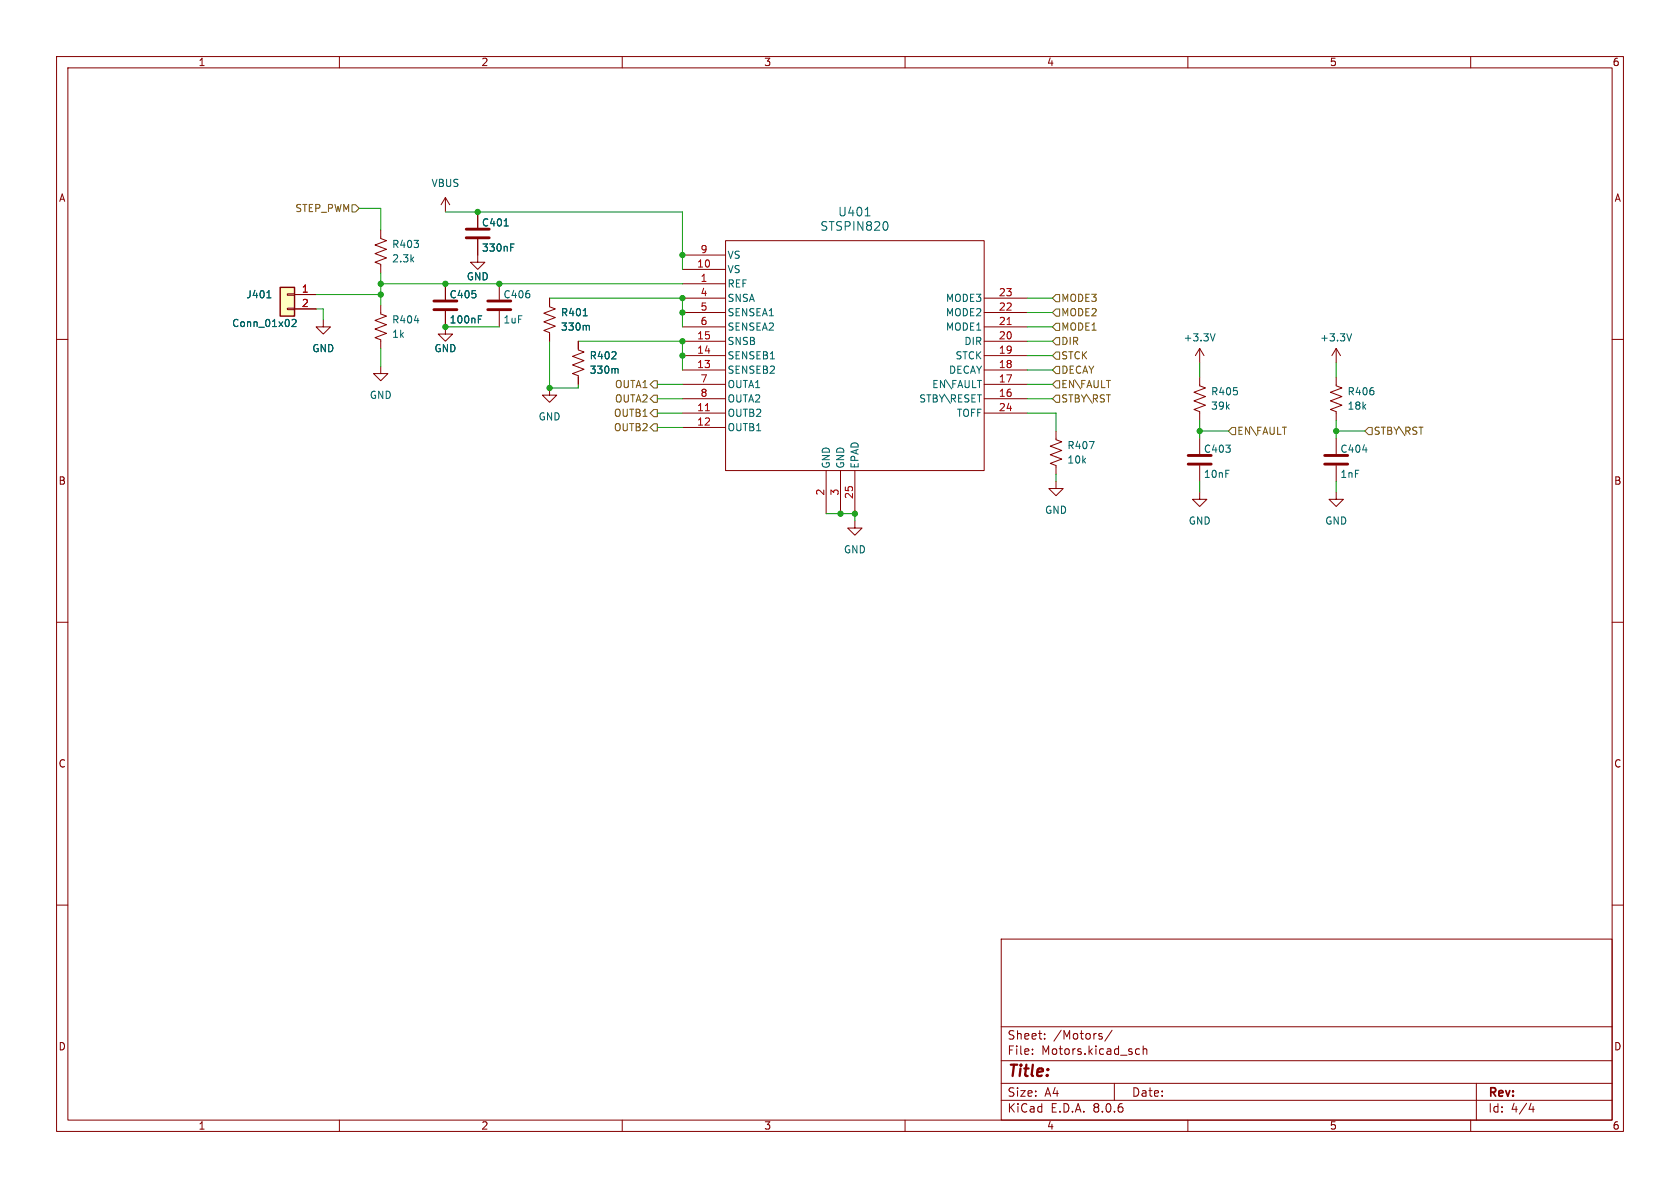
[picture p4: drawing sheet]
(kicad_sch
 (version 20231120)
 (generator "eeschema")
 (generator_version "8.0")
 (paper "A4")
 (lib_symbols
  (symbol "Connector_Generic:Conn_01x02"
   (pin_names
    (offset 1.016) hide) (exclude_from_sim no) (in_bom yes) (on_board yes)
   (property "Reference" "J" (at 0 2.54 0) (effects (font (size 1.27 1.27))))
   (property "Value" "Conn_01x02" (at 0 -5.08 0) (effects (font (size 1.27 1.27))))
   (property "Footprint" "" (at 0 0 0) (effects (font (size 1.27 1.27)) (hide yes)))
   (property "Datasheet" "~" (at 0 0 0) (effects (font (size 1.27 1.27)) (hide yes)))
   (property "Description" "Generic connector, single row, 01x02, script generated (kicad-library-utils/schlib/autogen/connector/)" (at 0 0 0) (effects (font (size 1.27 1.27)) (hide yes)))
   (symbol "Conn_01x02_1_1"
    (rectangle (start -1.27 -2.413) (end 0 -2.667) (stroke (width 0.1524) (type default)) (fill (type none)))
    (rectangle (start -1.27 0.127) (end 0 -0.127) (stroke (width 0.1524) (type default)) (fill (type none)))
    (rectangle (start -1.27 1.27) (end 1.27 -3.81) (stroke (width 0.254) (type default)) (fill (type background)))
    (pin passive line (at -5.08 0 0) (length 3.81) (name "Pin_1" (effects (font (size 1.27 1.27)))) (number "1" (effects (font (size 1.27 1.27)))))
    (pin passive line (at -5.08 -2.54 0) (length 3.81) (name "Pin_2" (effects (font (size 1.27 1.27)))) (number "2" (effects (font (size 1.27 1.27)))))))
  (symbol "Device:C"
   (pin_numbers hide)
   (pin_names
    (offset 0.254)) (exclude_from_sim no) (in_bom yes) (on_board yes)
   (property "Reference" "C" (at 0.635 2.54 0) (effects (font (size 1.27 1.27)) (justify left)))
   (property "Value" "C" (at 0.635 -2.54 0) (effects (font (size 1.27 1.27)) (justify left)))
   (property "Footprint" "" (at 0.9652 -3.81 0) (effects (font (size 1.27 1.27)) (hide yes)))
   (property "Datasheet" "~" (at 0 0 0) (effects (font (size 1.27 1.27)) (hide yes)))
   (property "Description" "Unpolarized capacitor" (at 0 0 0) (effects (font (size 1.27 1.27)) (hide yes)))
   (symbol "C_0_1"
    (polyline (pts (xy -2.032 -0.762) (xy 2.032 -0.762)) (stroke (width 0.508) (type default)) (fill (type none)))
    (polyline (pts (xy -2.032 0.762) (xy 2.032 0.762)) (stroke (width 0.508) (type default)) (fill (type none))))
   (symbol "C_1_1"
    (pin passive line (at 0 3.81 270) (length 2.794) (name "~" (effects (font (size 1.27 1.27)))) (number "1" (effects (font (size 1.27 1.27)))))
    (pin passive line (at 0 -3.81 90) (length 2.794) (name "~" (effects (font (size 1.27 1.27)))) (number "2" (effects (font (size 1.27 1.27)))))))
  (symbol "Device:R_US"
   (pin_numbers hide)
   (pin_names
    (offset 0)) (exclude_from_sim no) (in_bom yes) (on_board yes)
   (property "Reference" "R" (at 2.54 0 90) (effects (font (size 1.27 1.27))))
   (property "Value" "R_US" (at -2.54 0 90) (effects (font (size 1.27 1.27))))
   (property "Footprint" "" (at 1.016 -0.254 90) (effects (font (size 1.27 1.27)) (hide yes)))
   (property "Datasheet" "~" (at 0 0 0) (effects (font (size 1.27 1.27)) (hide yes)))
   (property "Description" "Resistor, US symbol" (at 0 0 0) (effects (font (size 1.27 1.27)) (hide yes)))
   (symbol "R_US_0_1"
    (polyline (pts (xy 0 -2.286) (xy 0 -2.54)) (stroke (width 0) (type default)) (fill (type none)))
    (polyline (pts (xy 0 2.286) (xy 0 2.54)) (stroke (width 0) (type default)) (fill (type none)))
    (polyline (pts (xy 0 -0.762) (xy 1.016 -1.143) (xy 0 -1.524) (xy -1.016 -1.905) (xy 0 -2.286)) (stroke (width 0) (type default)) (fill (type none)))
    (polyline (pts (xy 0 0.762) (xy 1.016 0.381) (xy 0 0) (xy -1.016 -0.381) (xy 0 -0.762)) (stroke (width 0) (type default)) (fill (type none)))
    (polyline (pts (xy 0 2.286) (xy 1.016 1.905) (xy 0 1.524) (xy -1.016 1.143) (xy 0 0.762)) (stroke (width 0) (type default)) (fill (type none))))
   (symbol "R_US_1_1"
    (pin passive line (at 0 3.81 270) (length 1.27) (name "~" (effects (font (size 1.27 1.27)))) (number "1" (effects (font (size 1.27 1.27)))))
    (pin passive line (at 0 -3.81 90) (length 1.27) (name "~" (effects (font (size 1.27 1.27)))) (number "2" (effects (font (size 1.27 1.27)))))))
  (symbol "MotorLib:STSPIN820"
   (pin_names
    (offset 0.254)) (exclude_from_sim no) (in_bom yes) (on_board yes)
   (property "Reference" "U401" (at 30.48 10.16 0) (effects (font (size 1.524 1.524))))
   (property "Value" "STSPIN820" (at 30.48 7.62 0) (effects (font (size 1.524 1.524))))
   (property "Footprint" "MotorLib:QFN_SPIN820_STM" (at 0 6.35 0) (effects (font (size 1.27 1.27)
    (italic yes)) (hide yes)))
   (property "Datasheet" "STSPIN820" (at 6.35 7.62 0) (effects (font (size 1.27 1.27)
    (italic yes)) (hide yes)))
   (property "Description" "" (at 0 0 0) (effects (font (size 1.27 1.27)) (hide yes)))
   (symbol "STSPIN820_0_1"
    (pin unspecified line (at 0 -2.54 0) (length 7.62) (name "REF" (effects (font (size 1.27 1.27)))) (number "1" (effects (font (size 1.27 1.27)))))
    (pin unspecified line (at 0 0 0) (length 7.62) (name "VS" (effects (font (size 1.27 1.27)))) (number "10" (effects (font (size 1.27 1.27)))))
    (pin output line (at 0 -25.4 0) (length 7.62) (name "OUTB2" (effects (font (size 1.27 1.27)))) (number "11" (effects (font (size 1.27 1.27)))))
    (pin output line (at 0 -27.94 0) (length 7.62) (name "OUTB1" (effects (font (size 1.27 1.27)))) (number "12" (effects (font (size 1.27 1.27)))))
    (pin bidirectional line (at 0 -17.78 0) (length 7.62) (name "SENSEB2" (effects (font (size 1.27 1.27)))) (number "13" (effects (font (size 1.27 1.27)))))
    (pin bidirectional line (at 0 -15.24 0) (length 7.62) (name "SENSEB1" (effects (font (size 1.27 1.27)))) (number "14" (effects (font (size 1.27 1.27)))))
    (pin unspecified line (at 0 -12.7 0) (length 7.62) (name "SNSB" (effects (font (size 1.27 1.27)))) (number "15" (effects (font (size 1.27 1.27)))))
    (pin unspecified line (at 60.96 -22.86 180) (length 7.62) (name "STBY\\RESET" (effects (font (size 1.27 1.27)))) (number "16" (effects (font (size 1.27 1.27)))))
    (pin unspecified line (at 60.96 -20.32 180) (length 7.62) (name "EN\\FAULT" (effects (font (size 1.27 1.27)))) (number "17" (effects (font (size 1.27 1.27)))))
    (pin unspecified line (at 60.96 -17.78 180) (length 7.62) (name "DECAY" (effects (font (size 1.27 1.27)))) (number "18" (effects (font (size 1.27 1.27)))))
    (pin unspecified line (at 60.96 -15.24 180) (length 7.62) (name "STCK" (effects (font (size 1.27 1.27)))) (number "19" (effects (font (size 1.27 1.27)))))
    (pin unspecified line (at 60.96 -12.7 180) (length 7.62) (name "DIR" (effects (font (size 1.27 1.27)))) (number "20" (effects (font (size 1.27 1.27)))))
    (pin bidirectional line (at 60.96 -10.16 180) (length 7.62) (name "MODE1" (effects (font (size 1.27 1.27)))) (number "21" (effects (font (size 1.27 1.27)))))
    (pin bidirectional line (at 60.96 -7.62 180) (length 7.62) (name "MODE2" (effects (font (size 1.27 1.27)))) (number "22" (effects (font (size 1.27 1.27)))))
    (pin bidirectional line (at 60.96 -5.08 180) (length 7.62) (name "MODE3" (effects (font (size 1.27 1.27)))) (number "23" (effects (font (size 1.27 1.27)))))
    (pin unspecified line (at 30.48 -43.18 90) (length 7.62) (name "EPAD" (effects (font (size 1.27 1.27)))) (number "25" (effects (font (size 1.27 1.27)))))
    (pin power_out line (at 27.94 -43.18 90) (length 7.62) (name "GND" (effects (font (size 1.27 1.27)))) (number "3" (effects (font (size 1.27 1.27)))))
    (pin unspecified line (at 0 -5.08 0) (length 7.62) (name "SNSA" (effects (font (size 1.27 1.27)))) (number "4" (effects (font (size 1.27 1.27)))))
    (pin bidirectional line (at 0 -7.62 0) (length 7.62) (name "SENSEA1" (effects (font (size 1.27 1.27)))) (number "5" (effects (font (size 1.27 1.27)))))
    (pin bidirectional line (at 0 -10.16 0) (length 7.62) (name "SENSEA2" (effects (font (size 1.27 1.27)))) (number "6" (effects (font (size 1.27 1.27)))))
    (pin output line (at 0 -20.32 0) (length 7.62) (name "OUTA1" (effects (font (size 1.27 1.27)))) (number "7" (effects (font (size 1.27 1.27)))))
    (pin output line (at 0 -22.86 0) (length 7.62) (name "OUTA2" (effects (font (size 1.27 1.27)))) (number "8" (effects (font (size 1.27 1.27)))))
    (pin unspecified line (at 0 2.54 0) (length 7.62) (name "VS" (effects (font (size 1.27 1.27)))) (number "9" (effects (font (size 1.27 1.27))))))
   (symbol "STSPIN820_1_1"
    (rectangle (start 7.62 5.08) (end 53.34 -35.56) (stroke (width 0) (type default)) (fill (type none)))
    (pin power_out line (at 25.4 -43.18 90) (length 7.62) (name "GND" (effects (font (size 1.27 1.27)))) (number "2" (effects (font (size 1.27 1.27)))))
    (pin unspecified line (at 60.96 -25.4 180) (length 7.62) (name "TOFF" (effects (font (size 1.27 1.27)))) (number "24" (effects (font (size 1.27 1.27)))))))
  (symbol "power:+3.3V"
   (power)
   (pin_names
    (offset 0)) (exclude_from_sim no) (in_bom yes) (on_board yes)
   (property "Reference" "#PWR" (at 0 -3.81 0) (effects (font (size 1.27 1.27)) (hide yes)))
   (property "Value" "+3.3V" (at 0 3.556 0) (effects (font (size 1.27 1.27))))
   (property "Footprint" "" (at 0 0 0) (effects (font (size 1.27 1.27)) (hide yes)))
   (property "Datasheet" "" (at 0 0 0) (effects (font (size 1.27 1.27)) (hide yes)))
   (property "Description" "Power symbol creates a global label with name \"+3.3V\"" (at 0 0 0) (effects (font (size 1.27 1.27)) (hide yes)))
   (symbol "+3.3V_0_1"
    (polyline (pts (xy -0.762 1.27) (xy 0 2.54)) (stroke (width 0) (type default)) (fill (type none)))
    (polyline (pts (xy 0 0) (xy 0 2.54)) (stroke (width 0) (type default)) (fill (type none)))
    (polyline (pts (xy 0 2.54) (xy 0.762 1.27)) (stroke (width 0) (type default)) (fill (type none))))
   (symbol "+3.3V_1_1"
    (pin power_in line (at 0 0 90) (length 0) hide (name "+3.3V" (effects (font (size 1.27 1.27)))) (number "1" (effects (font (size 1.27 1.27)))))))
  (symbol "power:GND"
   (power)
   (pin_names
    (offset 0)) (exclude_from_sim no) (in_bom yes) (on_board yes)
   (property "Reference" "#PWR" (at 0 -6.35 0) (effects (font (size 1.27 1.27)) (hide yes)))
   (property "Value" "GND" (at 0 -3.81 0) (effects (font (size 1.27 1.27))))
   (property "Footprint" "" (at 0 0 0) (effects (font (size 1.27 1.27)) (hide yes)))
   (property "Datasheet" "" (at 0 0 0) (effects (font (size 1.27 1.27)) (hide yes)))
   (property "Description" "Power symbol creates a global label with name \"GND\" , ground" (at 0 0 0) (effects (font (size 1.27 1.27)) (hide yes)))
   (symbol "GND_0_1"
    (polyline (pts (xy 0 0) (xy 0 -1.27) (xy 1.27 -1.27) (xy 0 -2.54) (xy -1.27 -1.27) (xy 0 -1.27)) (stroke (width 0) (type default)) (fill (type none))))
   (symbol "GND_1_1"
    (pin power_in line (at 0 0 270) (length 0) hide (name "GND" (effects (font (size 1.27 1.27)))) (number "1" (effects (font (size 1.27 1.27)))))))
  (symbol "power:VBUS"
   (power)
   (pin_names
    (offset 0)) (exclude_from_sim no) (in_bom yes) (on_board yes)
   (property "Reference" "#PWR" (at 0 -3.81 0) (effects (font (size 1.27 1.27)) (hide yes)))
   (property "Value" "VBUS" (at 0 3.81 0) (effects (font (size 1.27 1.27))))
   (property "Footprint" "" (at 0 0 0) (effects (font (size 1.27 1.27)) (hide yes)))
   (property "Datasheet" "" (at 0 0 0) (effects (font (size 1.27 1.27)) (hide yes)))
   (property "Description" "Power symbol creates a global label with name \"VBUS\"" (at 0 0 0) (effects (font (size 1.27 1.27)) (hide yes)))
   (symbol "VBUS_0_1"
    (polyline (pts (xy -0.762 1.27) (xy 0 2.54)) (stroke (width 0) (type default)) (fill (type none)))
    (polyline (pts (xy 0 0) (xy 0 2.54)) (stroke (width 0) (type default)) (fill (type none)))
    (polyline (pts (xy 0 2.54) (xy 0.762 1.27)) (stroke (width 0) (type default)) (fill (type none))))
   (symbol "VBUS_1_1"
    (pin power_in line (at 0 0 90) (length 0) hide (name "VBUS" (effects (font (size 1.27 1.27)))) (number "1" (effects (font (size 1.27 1.27))))))))
 (junction
  (at 88.265 50.165)
  (diameter 0)
  (color 0 0 0 0))
 (junction
  (at 78.74 57.785)
  (diameter 0)
  (color 0 0 0 0))
 (junction
  (at 78.74 50.165)
  (diameter 0)
  (color 0 0 0 0))
 (junction
  (at 148.59 90.805)
  (diameter 0)
  (color 0 0 0 0))
 (junction
  (at 120.65 45.085)
  (diameter 0)
  (color 0 0 0 0))
 (junction
  (at 236.22 76.2)
  (diameter 0)
  (color 0 0 0 0))
 (junction
  (at 120.65 55.245)
  (diameter 0)
  (color 0 0 0 0))
 (junction
  (at 67.31 52.07)
  (diameter 0)
  (color 0 0 0 0))
 (junction
  (at 120.65 62.865)
  (diameter 0)
  (color 0 0 0 0))
 (junction
  (at 120.65 52.705)
  (diameter 0)
  (color 0 0 0 0))
 (junction
  (at 212.09 76.2)
  (diameter 0)
  (color 0 0 0 0))
 (junction
  (at 67.31 50.165)
  (diameter 0)
  (color 0 0 0 0))
 (junction
  (at 120.65 60.325)
  (diameter 0)
  (color 0 0 0 0))
 (junction
  (at 84.455 37.465)
  (diameter 0)
  (color 0 0 0 0))
 (junction
  (at 97.155 68.58)
  (diameter 0)
  (color 0 0 0 0))
 (junction
  (at 151.13 90.805)
  (diameter 0)
  (color 0 0 0 0))
 (wire
  (pts (xy 120.65 52.705) (xy 97.155 52.705))
  (stroke (width 0) (type default)))
 (wire
  (pts (xy 102.235 68.58) (xy 102.235 67.945))
  (stroke (width 0) (type default)))
 (wire
  (pts (xy 78.74 57.785) (xy 88.265 57.785))
  (stroke (width 0) (type default)))
 (wire
  (pts (xy 151.13 90.805) (xy 148.59 90.805))
  (stroke (width 0) (type default)))
 (wire
  (pts (xy 151.13 92.075) (xy 151.13 90.805))
  (stroke (width 0) (type default)))
 (wire
  (pts (xy 212.09 64.135) (xy 212.09 66.675))
  (stroke (width 0) (type default)))
 (wire
  (pts (xy 120.65 60.325) (xy 120.65 62.865))
  (stroke (width 0) (type default)))
 (wire
  (pts (xy 181.61 57.785) (xy 186.055 57.785))
  (stroke (width 0) (type default)))
 (wire
  (pts (xy 120.65 45.085) (xy 120.65 47.625))
  (stroke (width 0) (type default)))
 (wire
  (pts (xy 236.22 76.2) (xy 236.22 77.47))
  (stroke (width 0) (type default)))
 (wire
  (pts (xy 55.88 52.07) (xy 67.31 52.07))
  (stroke (width 0) (type default)))
 (wire
  (pts (xy 181.61 70.485) (xy 186.055 70.485))
  (stroke (width 0) (type default)))
 (wire
  (pts (xy 84.455 37.465) (xy 120.65 37.465))
  (stroke (width 0) (type default)))
 (wire
  (pts (xy 120.65 55.245) (xy 120.65 57.785))
  (stroke (width 0) (type default)))
 (wire
  (pts (xy 78.74 37.465) (xy 84.455 37.465))
  (stroke (width 0) (type default)))
 (wire
  (pts (xy 88.265 50.165) (xy 120.65 50.165))
  (stroke (width 0) (type default)))
 (wire
  (pts (xy 212.09 74.295) (xy 212.09 76.2))
  (stroke (width 0) (type default)))
 (wire
  (pts (xy 67.31 50.165) (xy 67.31 52.07))
  (stroke (width 0) (type default)))
 (wire
  (pts (xy 97.155 68.58) (xy 102.235 68.58))
  (stroke (width 0) (type default)))
 (wire
  (pts (xy 236.22 74.295) (xy 236.22 76.2))
  (stroke (width 0) (type default)))
 (wire
  (pts (xy 116.205 73.025) (xy 120.65 73.025))
  (stroke (width 0) (type default)))
 (wire
  (pts (xy 67.31 52.07) (xy 67.31 53.975))
  (stroke (width 0) (type default)))
 (wire
  (pts (xy 212.09 76.2) (xy 212.09 77.47))
  (stroke (width 0) (type default)))
 (wire
  (pts (xy 181.61 62.865) (xy 186.055 62.865))
  (stroke (width 0) (type default)))
 (wire
  (pts (xy 116.205 75.565) (xy 120.65 75.565))
  (stroke (width 0) (type default)))
 (wire
  (pts (xy 181.61 67.945) (xy 186.055 67.945))
  (stroke (width 0) (type default)))
 (wire
  (pts (xy 97.155 60.325) (xy 97.155 68.58))
  (stroke (width 0) (type default)))
 (wire
  (pts (xy 148.59 90.805) (xy 146.05 90.805))
  (stroke (width 0) (type default)))
 (wire
  (pts (xy 116.205 67.945) (xy 120.65 67.945))
  (stroke (width 0) (type default)))
 (wire
  (pts (xy 236.22 64.135) (xy 236.22 66.675))
  (stroke (width 0) (type default)))
 (wire
  (pts (xy 236.22 86.995) (xy 236.22 85.09))
  (stroke (width 0) (type default)))
 (wire
  (pts (xy 186.69 85.09) (xy 186.69 83.82))
  (stroke (width 0) (type default)))
 (wire
  (pts (xy 181.61 52.705) (xy 186.055 52.705))
  (stroke (width 0) (type default)))
 (wire
  (pts (xy 217.17 76.2) (xy 212.09 76.2))
  (stroke (width 0) (type default)))
 (wire
  (pts (xy 78.74 50.165) (xy 88.265 50.165))
  (stroke (width 0) (type default)))
 (wire
  (pts (xy 120.65 52.705) (xy 120.65 55.245))
  (stroke (width 0) (type default)))
 (wire
  (pts (xy 181.61 55.245) (xy 186.055 55.245))
  (stroke (width 0) (type default)))
 (wire
  (pts (xy 186.69 73.025) (xy 186.69 76.2))
  (stroke (width 0) (type default)))
 (wire
  (pts (xy 67.31 50.165) (xy 67.31 48.26))
  (stroke (width 0) (type default)))
 (wire
  (pts (xy 120.65 37.465) (xy 120.65 45.085))
  (stroke (width 0) (type default)))
 (wire
  (pts (xy 181.61 65.405) (xy 186.055 65.405))
  (stroke (width 0) (type default)))
 (wire
  (pts (xy 241.3 76.2) (xy 236.22 76.2))
  (stroke (width 0) (type default)))
 (wire
  (pts (xy 181.61 60.325) (xy 186.055 60.325))
  (stroke (width 0) (type default)))
 (wire
  (pts (xy 181.61 73.025) (xy 186.69 73.025))
  (stroke (width 0) (type default)))
 (wire
  (pts (xy 102.235 60.325) (xy 120.65 60.325))
  (stroke (width 0) (type default)))
 (wire
  (pts (xy 212.09 86.995) (xy 212.09 85.09))
  (stroke (width 0) (type default)))
 (wire
  (pts (xy 67.31 61.595) (xy 67.31 64.77))
  (stroke (width 0) (type default)))
 (wire
  (pts (xy 120.65 62.865) (xy 120.65 65.405))
  (stroke (width 0) (type default)))
 (wire
  (pts (xy 67.31 36.83) (xy 67.31 40.64))
  (stroke (width 0) (type default)))
 (wire
  (pts (xy 55.88 54.61) (xy 57.15 54.61))
  (stroke (width 0) (type default)))
 (wire
  (pts (xy 63.5 36.83) (xy 67.31 36.83))
  (stroke (width 0) (type default)))
 (wire
  (pts (xy 57.15 54.61) (xy 57.15 56.515))
  (stroke (width 0) (type default)))
 (wire
  (pts (xy 116.205 70.485) (xy 120.65 70.485))
  (stroke (width 0) (type default)))
 (wire
  (pts (xy 67.31 50.165) (xy 78.74 50.165))
  (stroke (width 0) (type default)))
 (hierarchical_label "OUTA2"
  (shape output)
  (at 116.205 70.485 180)
  (fields_autoplaced yes)
  (effects (font (size 1.27 1.27)) (justify right)))
 (hierarchical_label "OUTB1"
  (shape output)
  (at 116.205 73.025 180)
  (fields_autoplaced yes)
  (effects (font (size 1.27 1.27)) (justify right)))
 (hierarchical_label "MODE2"
  (shape input)
  (at 186.055 55.245 0)
  (fields_autoplaced yes)
  (effects (font (size 1.27 1.27)) (justify left)))
 (hierarchical_label "OUTA1"
  (shape output)
  (at 116.205 67.945 180)
  (fields_autoplaced yes)
  (effects (font (size 1.27 1.27)) (justify right)))
 (hierarchical_label "MODE1"
  (shape input)
  (at 186.055 57.785 0)
  (fields_autoplaced yes)
  (effects (font (size 1.27 1.27)) (justify left)))
 (hierarchical_label "STBY\\RST"
  (shape input)
  (at 241.3 76.2 0)
  (fields_autoplaced yes)
  (effects (font (size 1.27 1.27)) (justify left)))
 (hierarchical_label "DECAY"
  (shape input)
  (at 186.055 65.405 0)
  (fields_autoplaced yes)
  (effects (font (size 1.27 1.27)) (justify left)))
 (hierarchical_label "STBY\\RST"
  (shape input)
  (at 186.055 70.485 0)
  (fields_autoplaced yes)
  (effects (font (size 1.27 1.27)) (justify left)))
 (hierarchical_label "MODE3"
  (shape input)
  (at 186.055 52.705 0)
  (fields_autoplaced yes)
  (effects (font (size 1.27 1.27)) (justify left)))
 (hierarchical_label "DIR"
  (shape input)
  (at 186.055 60.325 0)
  (fields_autoplaced yes)
  (effects (font (size 1.27 1.27)) (justify left)))
 (hierarchical_label "OUTB2"
  (shape output)
  (at 116.205 75.565 180)
  (fields_autoplaced yes)
  (effects (font (size 1.27 1.27)) (justify right)))
 (hierarchical_label "STEP_PWM"
  (shape input)
  (at 63.5 36.83 180)
  (fields_autoplaced yes)
  (effects (font (size 1.27 1.27)) (justify right)))
 (hierarchical_label "STCK"
  (shape input)
  (at 186.055 62.865 0)
  (fields_autoplaced yes)
  (effects (font (size 1.27 1.27)) (justify left)))
 (hierarchical_label "EN\\FAULT"
  (shape input)
  (at 186.055 67.945 0)
  (fields_autoplaced yes)
  (effects (font (size 1.27 1.27)) (justify left)))
 (hierarchical_label "EN\\FAULT"
  (shape input)
  (at 217.17 76.2 0)
  (fields_autoplaced yes)
  (effects (font (size 1.27 1.27)) (justify left)))
 (symbol
  (lib_id "power:GND")
  (at 151.13 92.075 0)
  (unit 1)
  (exclude_from_sim no)
  (in_bom yes)
  (on_board yes)
  (dnp no)
  (fields_autoplaced yes)
  (property "Reference" "#PWR0401" (at 151.13 98.425 0) (effects (font (size 1.27 1.27)) (hide yes)))
  (property "Value" "GND" (at 151.13 97.155 0) (effects (font (size 1.27 1.27))))
  (property "Footprint" "" (at 151.13 92.075 0) (effects (font (size 1.27 1.27)) (hide yes)))
  (property "Datasheet" "" (at 151.13 92.075 0) (effects (font (size 1.27 1.27)) (hide yes)))
  (property "Description" "" (at 151.13 92.075 0) (effects (font (size 1.27 1.27)) (hide yes)))
  (pin "1"))
 (symbol
  (lib_id "power:+3.3V")
  (at 236.22 64.135 0)
  (unit 1)
  (exclude_from_sim no)
  (in_bom yes)
  (on_board yes)
  (dnp no)
  (fields_autoplaced yes)
  (property "Reference" "#PWR0409" (at 236.22 67.945 0) (effects (font (size 1.27 1.27)) (hide yes)))
  (property "Value" "+3.3V" (at 236.22 59.69 0) (effects (font (size 1.27 1.27))))
  (property "Footprint" "" (at 236.22 64.135 0) (effects (font (size 1.27 1.27)) (hide yes)))
  (property "Datasheet" "" (at 236.22 64.135 0) (effects (font (size 1.27 1.27)) (hide yes)))
  (property "Description" "" (at 236.22 64.135 0) (effects (font (size 1.27 1.27)) (hide yes)))
  (pin "1"))
 (symbol
  (lib_id "power:GND")
  (at 78.74 57.785 0)
  (unit 1)
  (exclude_from_sim no)
  (in_bom yes)
  (on_board yes)
  (dnp no)
  (property "Reference" "#PWR0405" (at 78.74 64.135 0) (effects (font (size 1.27 1.27)) (hide yes)))
  (property "Value" "GND" (at 78.74 61.595 0) (effects (font (size 1.27 1.27))))
  (property "Footprint" "" (at 78.74 57.785 0) (effects (font (size 1.27 1.27)) (hide yes)))
  (property "Datasheet" "" (at 78.74 57.785 0) (effects (font (size 1.27 1.27)) (hide yes)))
  (property "Description" "" (at 78.74 57.785 0) (effects (font (size 1.27 1.27)) (hide yes)))
  (pin "1"))
 (symbol
  (lib_id "Device:C")
  (at 88.265 53.975 0)
  (unit 1)
  (exclude_from_sim no)
  (in_bom yes)
  (on_board yes)
  (dnp no)
  (property "Reference" "C406" (at 88.9 52.07 0) (effects (font (size 1.27 1.27)) (justify left)))
  (property "Value" "1uF" (at 88.9 56.515 0) (effects (font (size 1.27 1.27)) (justify left)))
  (property "Footprint" "Capacitor_SMD:C_0603_1608Metric" (at 89.2302 57.785 0) (effects (font (size 1.27 1.27)) (hide yes)))
  (property "Datasheet" "~" (at 88.265 53.975 0) (effects (font (size 1.27 1.27)) (hide yes)))
  (property "Description" "" (at 88.265 53.975 0) (effects (font (size 1.27 1.27)) (hide yes)))
  (pin "1")
  (pin "2"))
 (symbol
  (lib_id "power:GND")
  (at 186.69 85.09 0)
  (unit 1)
  (exclude_from_sim no)
  (in_bom yes)
  (on_board yes)
  (dnp no)
  (fields_autoplaced yes)
  (property "Reference" "#PWR0411" (at 186.69 91.44 0) (effects (font (size 1.27 1.27)) (hide yes)))
  (property "Value" "GND" (at 186.69 90.17 0) (effects (font (size 1.27 1.27))))
  (property "Footprint" "" (at 186.69 85.09 0) (effects (font (size 1.27 1.27)) (hide yes)))
  (property "Datasheet" "" (at 186.69 85.09 0) (effects (font (size 1.27 1.27)) (hide yes)))
  (property "Description" "" (at 186.69 85.09 0) (effects (font (size 1.27 1.27)) (hide yes)))
  (pin "1"))
 (symbol
  (lib_id "Device:R_US")
  (at 236.22 70.485 0)
  (unit 1)
  (exclude_from_sim no)
  (in_bom yes)
  (on_board yes)
  (dnp no)
  (fields_autoplaced yes)
  (property "Reference" "R406" (at 238.125 69.215 0) (effects (font (size 1.27 1.27)) (justify left)))
  (property "Value" "18k" (at 238.125 71.755 0) (effects (font (size 1.27 1.27)) (justify left)))
  (property "Footprint" "Resistor_SMD:R_0603_1608Metric" (at 237.236 70.739 90) (effects (font (size 1.27 1.27)) (hide yes)))
  (property "Datasheet" "~" (at 236.22 70.485 0) (effects (font (size 1.27 1.27)) (hide yes)))
  (property "Description" "" (at 236.22 70.485 0) (effects (font (size 1.27 1.27)) (hide yes)))
  (pin "1")
  (pin "2"))
 (symbol
  (lib_id "power:VBUS")
  (at 78.74 37.465 0)
  (unit 1)
  (exclude_from_sim no)
  (in_bom yes)
  (on_board yes)
  (dnp no)
  (fields_autoplaced yes)
  (property "Reference" "#PWR0402" (at 78.74 41.275 0) (effects (font (size 1.27 1.27)) (hide yes)))
  (property "Value" "VBUS" (at 78.74 32.385 0) (effects (font (size 1.27 1.27))))
  (property "Footprint" "" (at 78.74 37.465 0) (effects (font (size 1.27 1.27)) (hide yes)))
  (property "Datasheet" "" (at 78.74 37.465 0) (effects (font (size 1.27 1.27)) (hide yes)))
  (property "Description" "" (at 78.74 37.465 0) (effects (font (size 1.27 1.27)) (hide yes)))
  (pin "1"))
 (symbol
  (lib_id "Connector_Generic:Conn_01x02")
  (at 50.8 52.07 0)
  (mirror y)
  (unit 1)
  (exclude_from_sim no)
  (in_bom yes)
  (on_board yes)
  (dnp no)
  (property "Reference" "J401" (at 48.26 52.07 0) (effects (font (size 1.27 1.27)) (justify left)))
  (property "Value" "Conn_01x02" (at 52.705 57.15 0) (effects (font (size 1.27 1.27)) (justify left)))
  (property "Footprint" "Connector_PinHeader_2.54mm:PinHeader_1x02_P2.54mm_Vertical" (at 50.8 52.07 0) (effects (font (size 1.27 1.27)) (hide yes)))
  (property "Datasheet" "~" (at 50.8 52.07 0) (effects (font (size 1.27 1.27)) (hide yes)))
  (property "Description" "" (at 50.8 52.07 0) (effects (font (size 1.27 1.27)) (hide yes)))
  (pin "1")
  (pin "2"))
 (symbol
  (lib_id "Device:R_US")
  (at 97.155 56.515 0)
  (unit 1)
  (exclude_from_sim no)
  (in_bom yes)
  (on_board yes)
  (dnp no)
  (fields_autoplaced yes)
  (property "Reference" "R401" (at 99.06 55.245 0) (effects (font (size 1.27 1.27)) (justify left)))
  (property "Value" "330m" (at 99.06 57.785 0) (effects (font (size 1.27 1.27)) (justify left)))
  (property "Footprint" "Resistor_SMD:R_2512_6332Metric" (at 98.171 56.769 90) (effects (font (size 1.27 1.27)) (hide yes)))
  (property "Datasheet" "~" (at 97.155 56.515 0) (effects (font (size 1.27 1.27)) (hide yes)))
  (property "Description" "" (at 97.155 56.515 0) (effects (font (size 1.27 1.27)) (hide yes)))
  (pin "1")
  (pin "2"))
 (symbol
  (lib_id "MotorLib:STSPIN820")
  (at 120.65 47.625 0)
  (unit 1)
  (exclude_from_sim no)
  (in_bom yes)
  (on_board yes)
  (dnp no)
  (fields_autoplaced yes)
  (property "Reference" "U401" (at 151.13 37.465 0) (effects (font (size 1.524 1.524))))
  (property "Value" "STSPIN820" (at 151.13 40.005 0) (effects (font (size 1.524 1.524))))
  (property "Footprint" "MotorLib:QFN_SPIN820_STM" (at 120.65 41.275 0) (effects (font (size 1.27 1.27)
    (italic yes)) (hide yes)))
  (property "Datasheet" "STSPIN820" (at 127 40.005 0) (effects (font (size 1.27 1.27)
    (italic yes)) (hide yes)))
  (property "Description" "" (at 120.65 47.625 0) (effects (font (size 1.27 1.27)) (hide yes)))
  (pin "1")
  (pin "10")
  (pin "11")
  (pin "12")
  (pin "13")
  (pin "14")
  (pin "15")
  (pin "16")
  (pin "17")
  (pin "18")
  (pin "19")
  (pin "20")
  (pin "21")
  (pin "22")
  (pin "23")
  (pin "25")
  (pin "3")
  (pin "4")
  (pin "5")
  (pin "6")
  (pin "7")
  (pin "8")
  (pin "9")
  (pin "2")
  (pin "24"))
 (symbol
  (lib_id "power:GND")
  (at 57.15 56.515 0)
  (mirror y)
  (unit 1)
  (exclude_from_sim no)
  (in_bom yes)
  (on_board yes)
  (dnp no)
  (fields_autoplaced yes)
  (property "Reference" "#PWR0412" (at 57.15 62.865 0) (effects (font (size 1.27 1.27)) (hide yes)))
  (property "Value" "GND" (at 57.15 61.595 0) (effects (font (size 1.27 1.27))))
  (property "Footprint" "" (at 57.15 56.515 0) (effects (font (size 1.27 1.27)) (hide yes)))
  (property "Datasheet" "" (at 57.15 56.515 0) (effects (font (size 1.27 1.27)) (hide yes)))
  (property "Description" "" (at 57.15 56.515 0) (effects (font (size 1.27 1.27)) (hide yes)))
  (pin "1"))
 (symbol
  (lib_id "Device:C")
  (at 84.455 41.275 0)
  (unit 1)
  (exclude_from_sim no)
  (in_bom yes)
  (on_board yes)
  (dnp no)
  (property "Reference" "C401" (at 85.09 39.37 0) (effects (font (size 1.27 1.27)) (justify left)))
  (property "Value" "330nF" (at 85.09 43.815 0) (effects (font (size 1.27 1.27)) (justify left)))
  (property "Footprint" "Capacitor_SMD:C_0603_1608Metric" (at 85.4202 45.085 0) (effects (font (size 1.27 1.27)) (hide yes)))
  (property "Datasheet" "~" (at 84.455 41.275 0) (effects (font (size 1.27 1.27)) (hide yes)))
  (property "Description" "" (at 84.455 41.275 0) (effects (font (size 1.27 1.27)) (hide yes)))
  (pin "1")
  (pin "2"))
 (symbol
  (lib_id "power:GND")
  (at 67.31 64.77 0)
  (unit 1)
  (exclude_from_sim no)
  (in_bom yes)
  (on_board yes)
  (dnp no)
  (fields_autoplaced yes)
  (property "Reference" "#PWR0406" (at 67.31 71.12 0) (effects (font (size 1.27 1.27)) (hide yes)))
  (property "Value" "GND" (at 67.31 69.85 0) (effects (font (size 1.27 1.27))))
  (property "Footprint" "" (at 67.31 64.77 0) (effects (font (size 1.27 1.27)) (hide yes)))
  (property "Datasheet" "" (at 67.31 64.77 0) (effects (font (size 1.27 1.27)) (hide yes)))
  (property "Description" "" (at 67.31 64.77 0) (effects (font (size 1.27 1.27)) (hide yes)))
  (pin "1"))
 (symbol
  (lib_id "power:GND")
  (at 84.455 45.085 0)
  (unit 1)
  (exclude_from_sim no)
  (in_bom yes)
  (on_board yes)
  (dnp no)
  (property "Reference" "#PWR0404" (at 84.455 51.435 0) (effects (font (size 1.27 1.27)) (hide yes)))
  (property "Value" "GND" (at 84.455 48.895 0) (effects (font (size 1.27 1.27))))
  (property "Footprint" "" (at 84.455 45.085 0) (effects (font (size 1.27 1.27)) (hide yes)))
  (property "Datasheet" "" (at 84.455 45.085 0) (effects (font (size 1.27 1.27)) (hide yes)))
  (property "Description" "" (at 84.455 45.085 0) (effects (font (size 1.27 1.27)) (hide yes)))
  (pin "1"))
 (symbol
  (lib_id "Device:R_US")
  (at 186.69 80.01 0)
  (unit 1)
  (exclude_from_sim no)
  (in_bom yes)
  (on_board yes)
  (dnp no)
  (fields_autoplaced yes)
  (property "Reference" "R407" (at 188.595 78.74 0) (effects (font (size 1.27 1.27)) (justify left)))
  (property "Value" "10k" (at 188.595 81.28 0) (effects (font (size 1.27 1.27)) (justify left)))
  (property "Footprint" "Resistor_SMD:R_0603_1608Metric" (at 187.706 80.264 90) (effects (font (size 1.27 1.27)) (hide yes)))
  (property "Datasheet" "~" (at 186.69 80.01 0) (effects (font (size 1.27 1.27)) (hide yes)))
  (property "Description" "" (at 186.69 80.01 0) (effects (font (size 1.27 1.27)) (hide yes)))
  (pin "1")
  (pin "2"))
 (symbol
  (lib_id "power:GND")
  (at 236.22 86.995 0)
  (unit 1)
  (exclude_from_sim no)
  (in_bom yes)
  (on_board yes)
  (dnp no)
  (fields_autoplaced yes)
  (property "Reference" "#PWR0410" (at 236.22 93.345 0) (effects (font (size 1.27 1.27)) (hide yes)))
  (property "Value" "GND" (at 236.22 92.075 0) (effects (font (size 1.27 1.27))))
  (property "Footprint" "" (at 236.22 86.995 0) (effects (font (size 1.27 1.27)) (hide yes)))
  (property "Datasheet" "" (at 236.22 86.995 0) (effects (font (size 1.27 1.27)) (hide yes)))
  (property "Description" "" (at 236.22 86.995 0) (effects (font (size 1.27 1.27)) (hide yes)))
  (pin "1"))
 (symbol
  (lib_id "Device:R_US")
  (at 212.09 70.485 0)
  (unit 1)
  (exclude_from_sim no)
  (in_bom yes)
  (on_board yes)
  (dnp no)
  (fields_autoplaced yes)
  (property "Reference" "R405" (at 213.995 69.215 0) (effects (font (size 1.27 1.27)) (justify left)))
  (property "Value" "39k" (at 213.995 71.755 0) (effects (font (size 1.27 1.27)) (justify left)))
  (property "Footprint" "Resistor_SMD:R_0603_1608Metric" (at 213.106 70.739 90) (effects (font (size 1.27 1.27)) (hide yes)))
  (property "Datasheet" "~" (at 212.09 70.485 0) (effects (font (size 1.27 1.27)) (hide yes)))
  (property "Description" "" (at 212.09 70.485 0) (effects (font (size 1.27 1.27)) (hide yes)))
  (pin "1")
  (pin "2"))
 (symbol
  (lib_id "power:GND")
  (at 97.155 68.58 0)
  (unit 1)
  (exclude_from_sim no)
  (in_bom yes)
  (on_board yes)
  (dnp no)
  (fields_autoplaced yes)
  (property "Reference" "#PWR0403" (at 97.155 74.93 0) (effects (font (size 1.27 1.27)) (hide yes)))
  (property "Value" "GND" (at 97.155 73.66 0) (effects (font (size 1.27 1.27))))
  (property "Footprint" "" (at 97.155 68.58 0) (effects (font (size 1.27 1.27)) (hide yes)))
  (property "Datasheet" "" (at 97.155 68.58 0) (effects (font (size 1.27 1.27)) (hide yes)))
  (property "Description" "" (at 97.155 68.58 0) (effects (font (size 1.27 1.27)) (hide yes)))
  (pin "1"))
 (symbol
  (lib_id "Device:R_US")
  (at 67.31 44.45 0)
  (unit 1)
  (exclude_from_sim no)
  (in_bom yes)
  (on_board yes)
  (dnp no)
  (fields_autoplaced yes)
  (property "Reference" "R403" (at 69.215 43.18 0) (effects (font (size 1.27 1.27)) (justify left)))
  (property "Value" "2.3k" (at 69.215 45.72 0) (effects (font (size 1.27 1.27)) (justify left)))
  (property "Footprint" "Resistor_SMD:R_0603_1608Metric" (at 68.326 44.704 90) (effects (font (size 1.27 1.27)) (hide yes)))
  (property "Datasheet" "~" (at 67.31 44.45 0) (effects (font (size 1.27 1.27)) (hide yes)))
  (property "Description" "" (at 67.31 44.45 0) (effects (font (size 1.27 1.27)) (hide yes)))
  (pin "1")
  (pin "2"))
 (symbol
  (lib_id "power:+3.3V")
  (at 212.09 64.135 0)
  (unit 1)
  (exclude_from_sim no)
  (in_bom yes)
  (on_board yes)
  (dnp no)
  (fields_autoplaced yes)
  (property "Reference" "#PWR0407" (at 212.09 67.945 0) (effects (font (size 1.27 1.27)) (hide yes)))
  (property "Value" "+3.3V" (at 212.09 59.69 0) (effects (font (size 1.27 1.27))))
  (property "Footprint" "" (at 212.09 64.135 0) (effects (font (size 1.27 1.27)) (hide yes)))
  (property "Datasheet" "" (at 212.09 64.135 0) (effects (font (size 1.27 1.27)) (hide yes)))
  (property "Description" "" (at 212.09 64.135 0) (effects (font (size 1.27 1.27)) (hide yes)))
  (pin "1"))
 (symbol
  (lib_id "Device:C")
  (at 78.74 53.975 0)
  (unit 1)
  (exclude_from_sim no)
  (in_bom yes)
  (on_board yes)
  (dnp no)
  (property "Reference" "C405" (at 79.375 52.07 0) (effects (font (size 1.27 1.27)) (justify left)))
  (property "Value" "100nF" (at 79.375 56.515 0) (effects (font (size 1.27 1.27)) (justify left)))
  (property "Footprint" "Capacitor_SMD:C_0603_1608Metric" (at 79.7052 57.785 0) (effects (font (size 1.27 1.27)) (hide yes)))
  (property "Datasheet" "~" (at 78.74 53.975 0) (effects (font (size 1.27 1.27)) (hide yes)))
  (property "Description" "" (at 78.74 53.975 0) (effects (font (size 1.27 1.27)) (hide yes)))
  (pin "1")
  (pin "2"))
 (symbol
  (lib_id "Device:R_US")
  (at 67.31 57.785 0)
  (unit 1)
  (exclude_from_sim no)
  (in_bom yes)
  (on_board yes)
  (dnp no)
  (fields_autoplaced yes)
  (property "Reference" "R404" (at 69.215 56.515 0) (effects (font (size 1.27 1.27)) (justify left)))
  (property "Value" "1k" (at 69.215 59.055 0) (effects (font (size 1.27 1.27)) (justify left)))
  (property "Footprint" "Resistor_SMD:R_0603_1608Metric" (at 68.326 58.039 90) (effects (font (size 1.27 1.27)) (hide yes)))
  (property "Datasheet" "~" (at 67.31 57.785 0) (effects (font (size 1.27 1.27)) (hide yes)))
  (property "Description" "" (at 67.31 57.785 0) (effects (font (size 1.27 1.27)) (hide yes)))
  (pin "1")
  (pin "2"))
 (symbol
  (lib_id "Device:R_US")
  (at 102.235 64.135 0)
  (unit 1)
  (exclude_from_sim no)
  (in_bom yes)
  (on_board yes)
  (dnp no)
  (fields_autoplaced yes)
  (property "Reference" "R402" (at 104.14 62.865 0) (effects (font (size 1.27 1.27)) (justify left)))
  (property "Value" "330m" (at 104.14 65.405 0) (effects (font (size 1.27 1.27)) (justify left)))
  (property "Footprint" "Resistor_SMD:R_2512_6332Metric" (at 103.251 64.389 90) (effects (font (size 1.27 1.27)) (hide yes)))
  (property "Datasheet" "~" (at 102.235 64.135 0) (effects (font (size 1.27 1.27)) (hide yes)))
  (property "Description" "" (at 102.235 64.135 0) (effects (font (size 1.27 1.27)) (hide yes)))
  (pin "1")
  (pin "2"))
 (symbol
  (lib_id "Device:C")
  (at 212.09 81.28 0)
  (unit 1)
  (exclude_from_sim no)
  (in_bom yes)
  (on_board yes)
  (dnp no)
  (property "Reference" "C403" (at 212.725 79.375 0) (effects (font (size 1.27 1.27)) (justify left)))
  (property "Value" "10nF" (at 212.725 83.82 0) (effects (font (size 1.27 1.27)) (justify left)))
  (property "Footprint" "Capacitor_SMD:C_0603_1608Metric" (at 213.0552 85.09 0) (effects (font (size 1.27 1.27)) (hide yes)))
  (property "Datasheet" "~" (at 212.09 81.28 0) (effects (font (size 1.27 1.27)) (hide yes)))
  (property "Description" "" (at 212.09 81.28 0) (effects (font (size 1.27 1.27)) (hide yes)))
  (pin "1")
  (pin "2"))
 (symbol
  (lib_id "power:GND")
  (at 212.09 86.995 0)
  (unit 1)
  (exclude_from_sim no)
  (in_bom yes)
  (on_board yes)
  (dnp no)
  (fields_autoplaced yes)
  (property "Reference" "#PWR0408" (at 212.09 93.345 0) (effects (font (size 1.27 1.27)) (hide yes)))
  (property "Value" "GND" (at 212.09 92.075 0) (effects (font (size 1.27 1.27))))
  (property "Footprint" "" (at 212.09 86.995 0) (effects (font (size 1.27 1.27)) (hide yes)))
  (property "Datasheet" "" (at 212.09 86.995 0) (effects (font (size 1.27 1.27)) (hide yes)))
  (property "Description" "" (at 212.09 86.995 0) (effects (font (size 1.27 1.27)) (hide yes)))
  (pin "1"))
 (symbol
  (lib_id "Device:C")
  (at 236.22 81.28 0)
  (unit 1)
  (exclude_from_sim no)
  (in_bom yes)
  (on_board yes)
  (dnp no)
  (property "Reference" "C404" (at 236.855 79.375 0) (effects (font (size 1.27 1.27)) (justify left)))
  (property "Value" "1nF" (at 236.855 83.82 0) (effects (font (size 1.27 1.27)) (justify left)))
  (property "Footprint" "Capacitor_SMD:C_0603_1608Metric" (at 237.1852 85.09 0) (effects (font (size 1.27 1.27)) (hide yes)))
  (property "Datasheet" "~" (at 236.22 81.28 0) (effects (font (size 1.27 1.27)) (hide yes)))
  (property "Description" "" (at 236.22 81.28 0) (effects (font (size 1.27 1.27)) (hide yes)))
  (pin "1")
  (pin "2")))
